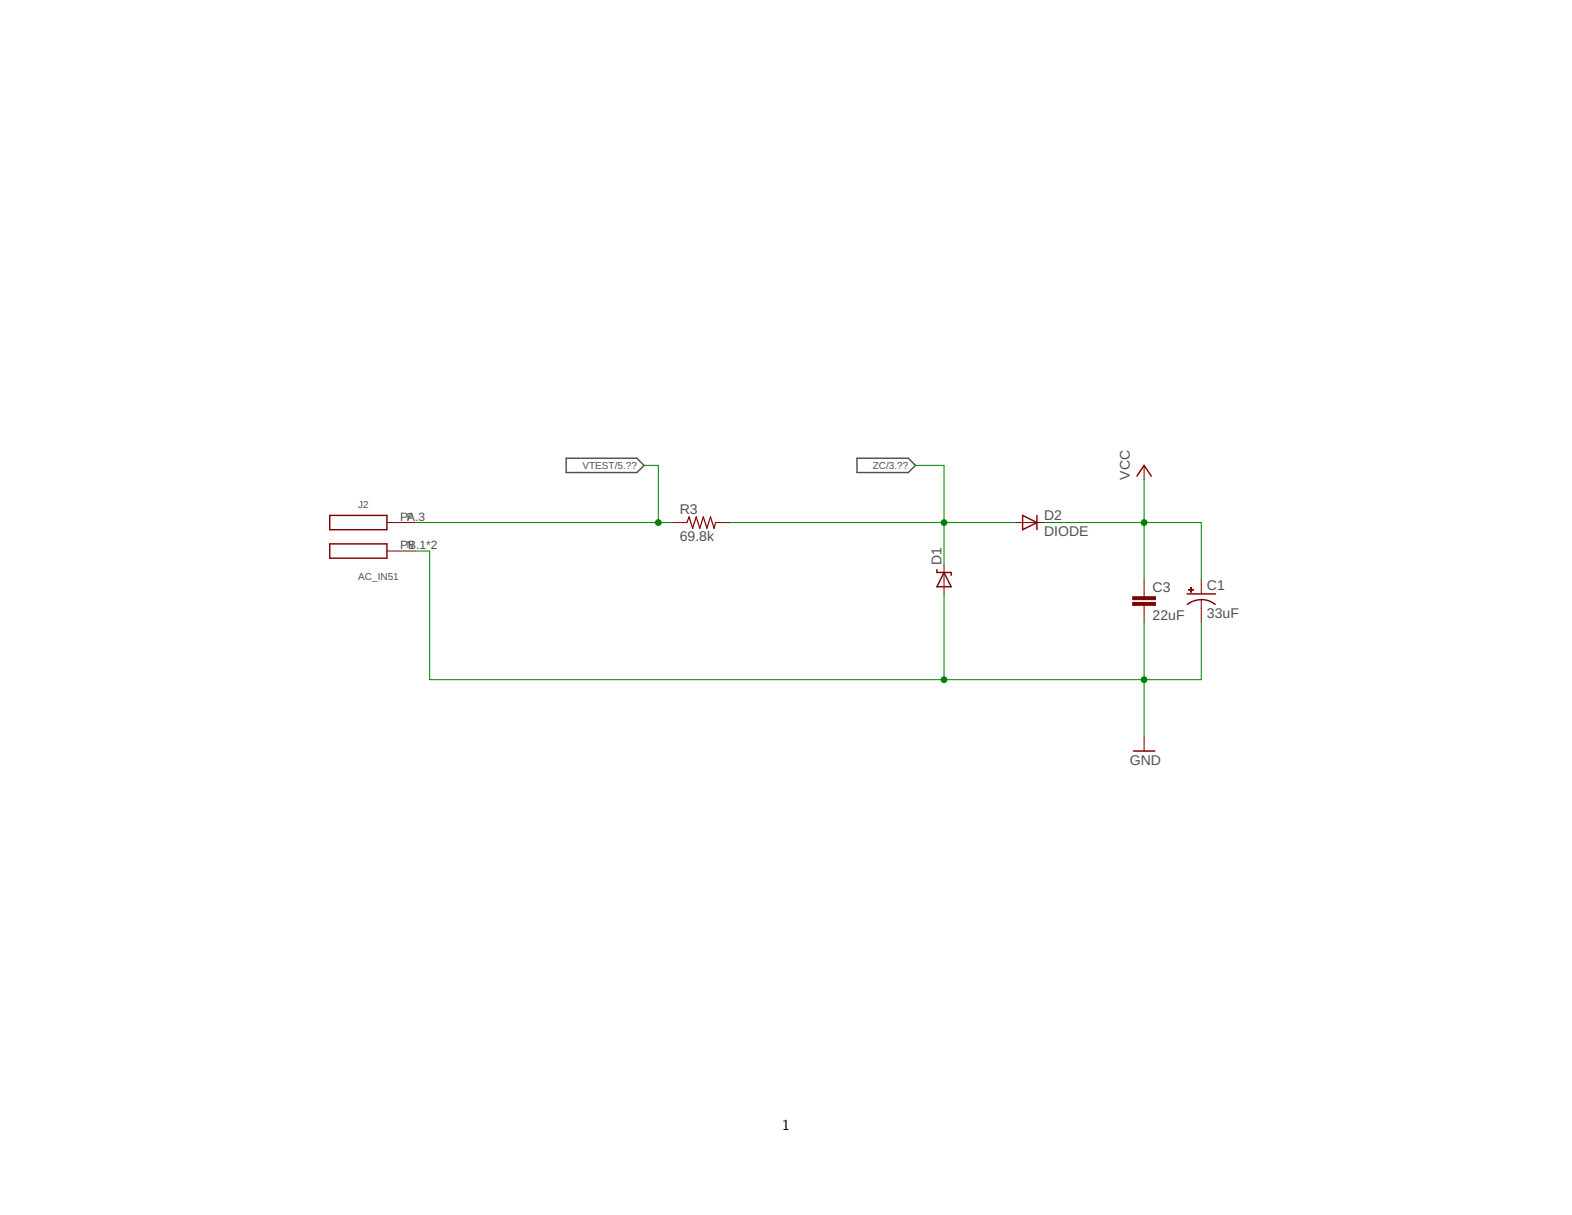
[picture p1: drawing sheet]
<svg xmlns="http://www.w3.org/2000/svg" width="279mm" height="216mm" viewBox="0 0 279 216" stroke-linecap="round" stroke-linejoin="round" font-family="sans-serif">
<path d="M100.6 81.4h12.6l1.3 1.3-1.3 1.3h-12.6zM152.3 81.4h9.1l1.3 1.3-1.3 1.3h-9.1z" fill="none" stroke="#505050" stroke-width=".25"/>
<path d="M58.6 91.6h10.2v2.5h-10.2zM58.6 96.6h10.2v2.6h-10.2zM181.8 91.6l2.5 1.3-2.5 1.2zM184.3 91.6v2.5M202.1 84.6l1.2-1.9 1.3 1.9M166.5 101.2v.5h2.6v.5M167.8 101.7l1.3 2.6h-2.6zM211 105.5h5M211 107.4a4 4 0 0 1 5 0M201.4 133.5h3.9" fill="none" stroke="#800000" stroke-width=".25"/>
<path d="M68.8 92.9h5M68.8 97.9h5M119.5 92.9h2.6M127.2 92.9h2.5M180.5 92.9h5.1M203.3 82.7v2.5M167.8 100.5v5M203.3 103v3M203.3 107.6v3M213.5 103v2.5M213.5 106.6v4M203.3 130.9v2.6" fill="none" stroke="#800000" stroke-width=".18"/>
<g fill="#800000" stroke="#800000" stroke-width=".18">
<path d="M201.3 107.1h4.1v.5h-4.1z"/>
<path d="M201.3 106h4.1v.6h-4.1z"/>
<path d="M211.2 104.8h.9v.1h-.9z"/>
<path d="M211.6 104.4h.2v.9h-.2z"/>
</g>
<path d="M122.1 92.9l.4-1.1 .6 2.1 .6-2.1 .7 2.1 .6-2.1 .6 2.1 .7-2.1 .6 2.1 .3-1" fill="none" stroke="#800000" stroke-width=".21"/>
<path d="M73.8 92.9h45.7M73.8 97.9h2.6v22.9h137.1v-10.2M114.5 82.7h2.5v10.2M129.7 92.9h50.8M162.7 82.7h5.1v17.8M185.6 92.9h27.9v10.1M203.3 85.2v17.8M167.8 105.5v15.3M203.3 110.6v20.3" fill="none" stroke="#008000" stroke-width=".18"/>
<g fill="#008000" stroke="#008000" stroke-width=".18">
<circle cx="117" cy="92.9" r=".51"/>
<circle cx="203.3" cy="120.8" r=".51"/>
<circle cx="167.8" cy="120.8" r=".51"/>
<circle cx="203.3" cy="92.9" r=".51"/>
<circle cx="167.8" cy="92.9" r=".51"/>
</g>
<text font-size="2.7" x="139" y="200.9">1</text>
<g font-size="2.5" fill="#505050">
<text x="200.8" y="85.2" transform="rotate(-90 200.8 85.2)">VCC</text>
<text x="120.8" y="91.4">R3</text>
<text x="185.6" y="95.2">DIODE</text>
<text x="185.6" y="92.4">D2</text>
<text x="120.8" y="96.1">69.8k</text>
<text x="167.3" y="100.5" transform="rotate(-90 167.3 100.5)">D1</text>
<text x="204.9" y="105.2">C3</text>
<text x="214.5" y="104.9">C1</text>
<text x="204.9" y="110.2">22uF</text>
<text x="214.5" y="109.7">33uF</text>
<text x="200.8" y="136">GND</text>
</g>
<g font-size="2.1" fill="#505050">
<text x="71.1" y="92.5">PA.3</text>
<text x="71.1" y="97.6">PB.1*2</text>
</g>
<g font-size="1.8" fill="#505050">
<text x="103.5" y="83.3">VTEST/5.??</text>
<text x="155.1" y="83.3">ZC/3.??</text>
<text x="63.7" y="90.3">J2</text>
<text x="72.3" y="92.3">P</text>
<text x="72.3" y="97.4">N</text>
<text x="63.7" y="103">AC_IN51</text>
</g>
</svg>
